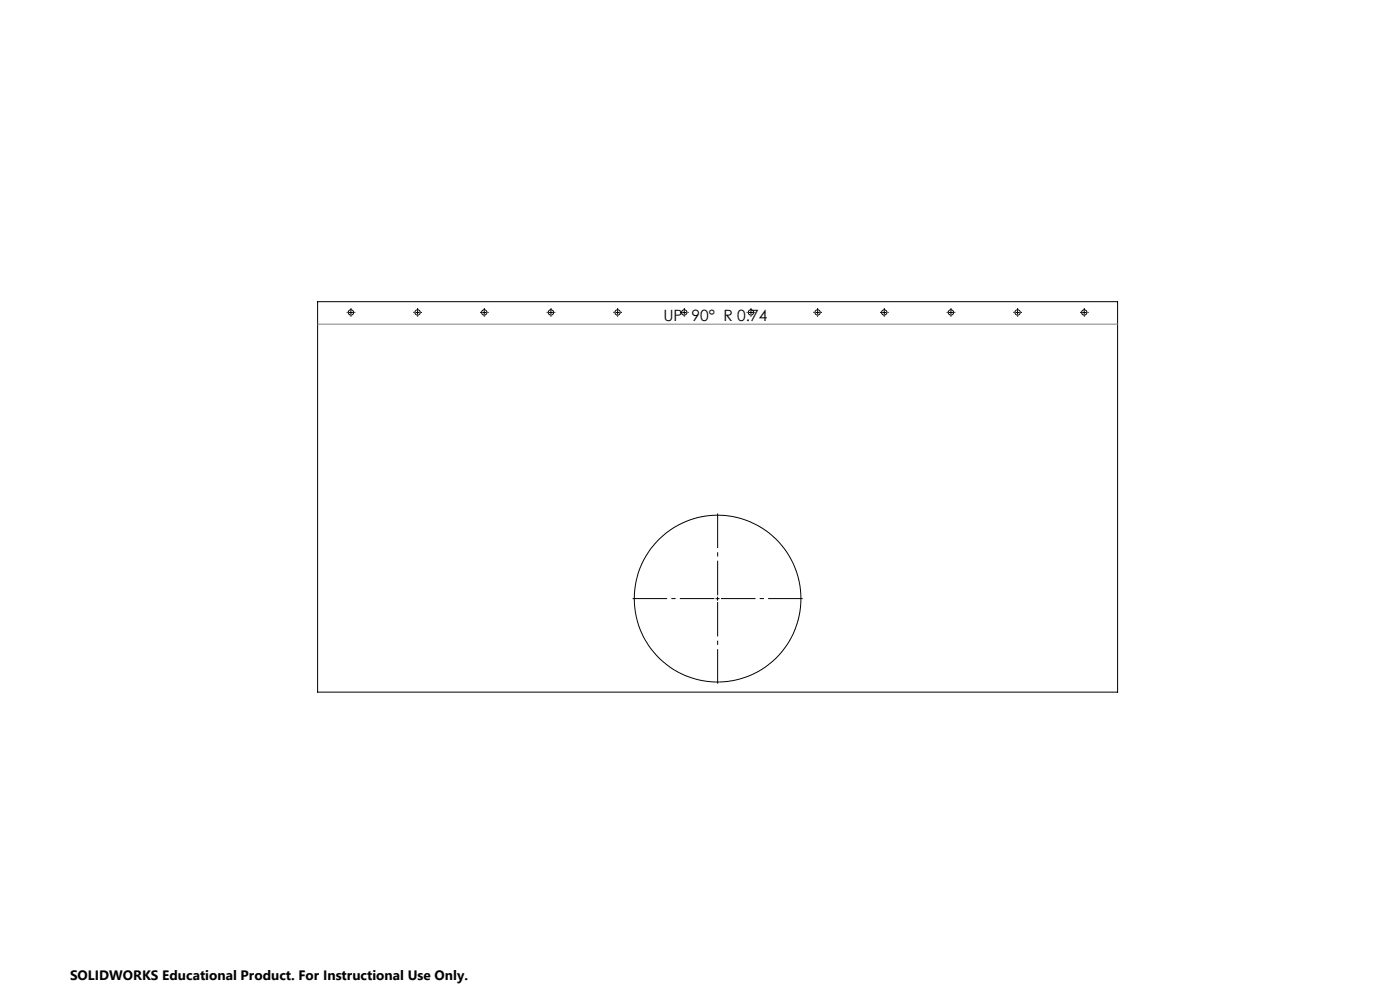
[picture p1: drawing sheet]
<svg xmlns="http://www.w3.org/2000/svg" width="420mm" height="297mm" viewBox="0 0 420 297" stroke-linecap="round" stroke-linejoin="round" font-family="sans-serif">
<g fill="none" stroke="#000" stroke-width=".3">
<path d="M95.3 90.4h240v117h-240zM104.8 93.7h1M105.3 93.1v1.1M124.8 93.7h1M125.3 93.1v1.1M144.8 93.7h1M145.3 93.1v1.1M164.8 93.7h1M165.3 93.1v1.1M184.8 93.7h1M185.3 93.1v1.1M204.8 93.7h1"/>
<path d="M205.3 93.1v1.1M224.8 93.7h1M225.3 93.1v1.1M244.8 93.7h1M245.3 93.1v1.1M264.8 93.7h1M265.3 93.1v1.1M284.8 93.7h1M285.3 93.1v1.1M304.8 93.7h1M305.3 93.1v1.1M324.8 93.7h1"/>
<path d="M325.3 93.1v1.1M214.8 179.4h1M215.3 178.9v1"/>
<circle cx="105.3" cy="93.6" r=".8"/>
<circle cx="125.3" cy="93.7" r=".81"/>
<circle cx="145.3" cy="93.7" r=".81"/>
<circle cx="165.3" cy="93.7" r=".81"/>
<circle cx="185.3" cy="93.6" r=".8"/>
<circle cx="205.3" cy="93.6" r=".8"/>
<circle cx="225.3" cy="93.6" r=".8"/>
<circle cx="245.3" cy="93.6" r=".8"/>
<circle cx="265.3" cy="93.6" r=".8"/>
<circle cx="285.3" cy="93.6" r=".8"/>
<circle cx="305.3" cy="93.6" r=".8"/>
<circle cx="325.3" cy="93.6" r=".8"/>
<circle cx="215.3" cy="179.4" r="25"/>
</g>
<g fill="none" stroke="#000" stroke-width=".3" stroke-dasharray="15.2 1.3 1.3 1.3" stroke-linecap="butt">
<path d="M104.3 93.6h-.3M105.3 92.6v-.3M105.3 94.6v.3M106.3 93.6h.3M124.3 93.6h-.3M125.3 92.6v-.3M125.3 94.6v.3M126.3 93.6h.3M144.3 93.6h-.3M145.3 92.6v-.3M145.3 94.6v.3M146.3 93.6h.3"/>
<path d="M164.3 93.6h-.3M165.3 92.6v-.3M165.3 94.6v.3M166.3 93.6h.3M184.3 93.6h-.3M185.3 92.6v-.3M185.3 94.6v.3M186.3 93.6h.3M204.3 93.6h-.3M205.3 92.6v-.3M205.3 94.6v.3M206.3 93.6h.3"/>
<path d="M224.3 93.6h-.3M225.3 92.6v-.3M225.3 94.6v.3M226.3 93.6h.3M244.3 93.6h-.3M245.3 92.6v-.3M245.3 94.6v.3M246.3 93.6h.3M264.3 93.6h-.3M265.3 92.6v-.3M265.3 94.6v.3M266.3 93.6h.3"/>
<path d="M284.3 93.6h-.3M285.3 92.6v-.3M285.3 94.6v.3M286.3 93.6h.3M304.3 93.6h-.3M305.3 92.6v-.3M305.3 94.6v.3M306.3 93.6h.3M324.3 93.6h-.3M325.3 92.6v-.3M325.3 94.6v.3M326.3 93.6h.3"/>
</g>
<path d="M214.3 179.4h-24.5M215.3 178.4v-24.5M216.3 179.4h24.5M215.3 180.4v24.5" fill="none" stroke="#000" stroke-width=".3" stroke-dasharray="15.2 1.3 1.3 1.3" stroke-dashoffset="4.9" stroke-linecap="butt"/>
<path d="M95.3 97.2h240" fill="none" stroke="#808080" stroke-width=".3"/>
<text font-size="4.7" x="199" y="96.1">UP 90° R 0.74</text>
<text font-size="4.1" x="21" y="293.7">SOLIDWORKS Educational Product. For Instructional Use Only.</text>
</svg>
